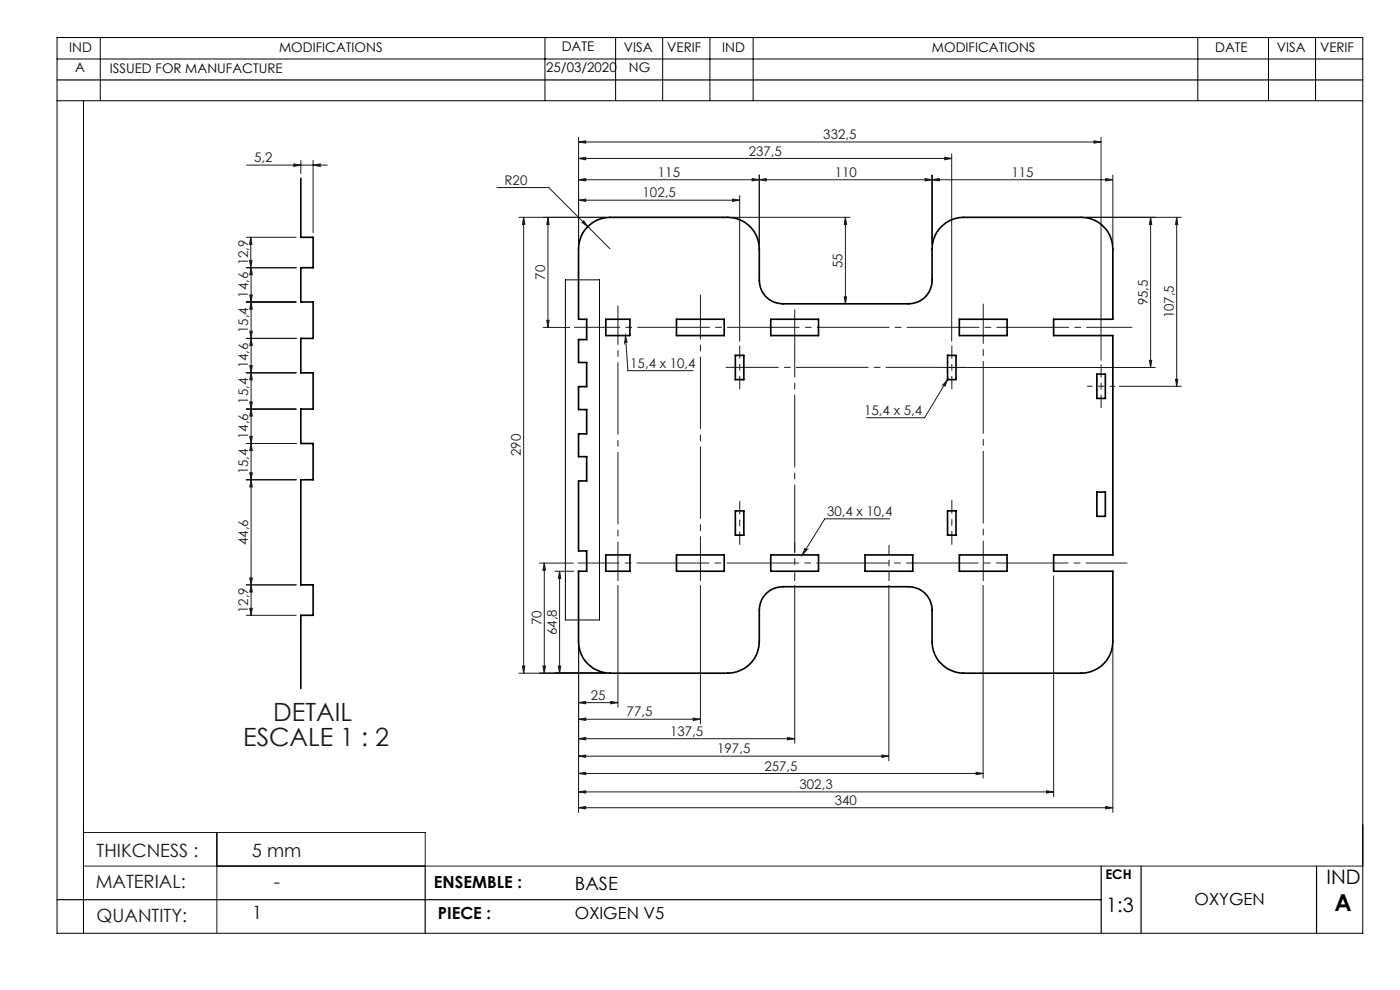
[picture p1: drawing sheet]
<svg xmlns="http://www.w3.org/2000/svg" width="297mm" height="210mm" viewBox="0 0 297 210" stroke-linecap="round" stroke-linejoin="round" font-family="sans-serif">
<g fill="none" stroke="#191924" stroke-width=".21">
<path d="M52.3 35h17.1M62.3 34.8l1.5 .2-1.5 .3zM63.8 34v2.8M66.4 35l1.5-.2v.5zM66.4 34v15.3M105.4 39.8h11l8.3 8.3M122.7 33.6l1.5-.2v.5zM122.7 38.1l1.5-.2v.5zM122.7 30.1l1.5-.2v.5zM122.7 29.1v22.7M122.7 33.6h79.2M122.7 38.1h113.4"/>
<path d="M122.7 30.1h110.9M159.6 37.9l1.5 .2-1.5 .3zM161.1 38.1l1.5-.2v.5zM161.1 37.1v14.7M196.3 37.9l1.4 .2-1.4 .3zM197.7 38.1l1.5-.2v.5zM197.7 37.1v14.7M200.4 33.4l1.5 .2-1.5 .3zM201.9 32.6v39.8M232.1 29.9l1.5 .2-1.5 .3zM233.6 29.1v47.3M234.6 37.9l1.5 .2-1.5 .3z"/>
<path d="M236.1 37.1v14.7M52.2 56.8h10.6M52.2 50.3h10.6M53 55.3h.4l-.2 1.5zM53.2 50.3v6.5M53.2 50.3l.2 1.5h-.4zM53.3 56.8v73.7M53.3 56.8l.2 1.5h-.5zM110.1 46.1h18.3M111.1 46.1l.2 1.5h-.5zM111.1 46.1v96.7M116.2 46.1v23.4"/>
<path d="M116.2 46.1l.3 1.5h-.5zM122.7 42.5l1.5-.3v.5zM122.7 42.5h34.2M123.5 47.2l.3-.4 .9 1.3zM124.7 48.1l4.7 4.7M155.4 46.1h24.9M155.4 42.2l1.5 .3-1.5 .2zM156.9 41.5v30.9M179.4 46.1v18.3M179.4 46.1l.2 1.5h-.5zM230.4 46.1h20.2M244.1 46.1v31.9"/>
<path d="M244.1 46.1l.2 1.5h-.5zM249.6 46.1v35.8M249.6 46.1l.3 1.5h-.5zM52.2 79.1h10.6M52.2 71.8h10.6M52.2 64.1h10.6M53 77.6h.5l-.2 1.5zM53 70.3h.5l-.2 1.5zM53 62.6h.5l-.2 1.5zM53.3 79.1l.2 1.5h-.5zM53.3 71.8l.2 1.5h-.5zM53.3 64.1l.2 1.5h-.5z"/>
<path d="M115.3 69.5h5.6M116 67.9h.5l-.3 1.6zM132.7 71.2l.5 7.4h13.8M132.7 71.2l.3 1.5a.25 .25 0 0 0-.2-.2 .25 .25 0 0 0-.3 .2zM179.1 63h.5l-.2 1.4zM200 78h45.1M243.8 76.4h.5l-.2 1.6zM52.2 94.1h10.6M52.2 86.8h10.6M53 92.6h.5l-.2 1.5zM53 85.3h.5l-.2 1.5zM53.3 94.1l.2 1.5h-.5z"/>
<path d="M53.3 86.8l.2 1.5h-.5zM201 80.5l-4.9 8.1h-12.3M201 80.5l-.6 1.4a.26 .26 0 0 0 0-.3 .26 .26 0 0 0-.4 .1zM237.5 81.9h13.1M249.4 80.5h.5l-.3 1.4zM52.2 101.8h10.6M53 100.3h.5l-.2 1.5zM53.3 101.8l.2 1.5h-.5zM114.4 119.4h7.2M115.5 119.4l.2 1.6h-.5zM115.5 119.4v23.4M170.8 116.3a.26 .26 0 0 0 .1 .3 .26 .26 0 0 0 .3 0l-1 1.1z"/>
<path d="M188.8 110.1h-13.8l-4.8 7.6M52.2 124.1h10.6M52.2 130.5h10.6M53 129h.5l-.2 1.5zM53 122.6h.5l-.2 1.5zM53.3 124.1l.2 1.5h-.5zM117.7 121.2h4M118.7 121.2l.3 1.5h-.5zM118.7 121.2v21.6M122.7 137.1v35.2M131.1 124.2v25.8M148.6 124.2v29.4"/>
<path d="M168.6 124.2v33.5M188.6 124.2v37.2M208.6 124.2v40.9M223.5 122.2v46.8M236.1 137.1v35.2M110.1 142.8h18.3M110.8 141.3h.5l-.2 1.5zM115.2 141.3h.5l-.2 1.5zM118.5 141.3h.5l-.3 1.5zM122.7 152.6l1.5-.3v.5zM122.7 149l1.5-.2v.5zM122.7 156.7l1.5-.3v.5z"/>
<path d="M122.7 152.6h25.9M122.7 149h8.4M122.7 156.7h45.9M129.6 148.8l1.5 .2-1.5 .3zM147.1 152.3l1.5 .3-1.5 .2zM167.1 156.4l1.5 .3-1.5 .2zM17.7 176.6h72.5v7.1M46 176.6v21.4M122.7 160.4l1.5-.2v.4zM122.7 164.1l1.5-.3v.5zM122.7 168l1.5-.3v.5zM122.7 171.3l1.5-.2v.5z"/>
<path d="M122.7 160.4h65.9M122.7 164.1h85.9M122.7 168h100.8M122.7 171.3h113.4M187.1 160.2l1.5 .2-1.5 .2zM207.1 163.8l1.5 .3-1.5 .2zM222 167.7l1.5 .3-1.5 .2zM234.6 171.1l1.5 .2-1.5 .3zM17.7 183.7h271.4"/>
</g>
<g fill="none" stroke="#000" stroke-width=".21">
<path d="M12.1 12.5h277M12.1 8h277v190h-277zM21.3 8v13.3M115.6 8v13.3M130.6 8v13.3M140.6 8v13.3M150.6 8v13.3M159.8 8v13.3M254.1 8v13.3M269.1 8v13.3M279.1 8v13.3M12.1 21.4h277"/>
<path d="M17.7 21.4v176.6M119.9 59.4h7.3v72.1h-7.3z"/>
</g>
<path d="M156.9 73.4v9.1M201.9 73.4v9.1M233.6 77.4v9.1M156.9 106.4v9.1" fill="none" stroke="#191924" stroke-width=".21" stroke-dasharray="15.2 1.3 1.3 1.3" stroke-dashoffset="12.6"/>
<path d="M201.9 106.1v9.4" fill="none" stroke="#191924" stroke-width=".21" stroke-dasharray="15.2 1.3 1.3 1.3" stroke-dashoffset="12.5"/>
<path d="M239.1 119.4h-116.4" fill="none" stroke="#191924" stroke-width=".21" stroke-dasharray="15.2 1.3 1.3 1.3" stroke-dashoffset="6.6"/>
<path d="M131.1 64.9v58.3" fill="none" stroke="#191924" stroke-width=".21" stroke-dasharray="15.2 1.3 1.3 1.3" stroke-dashoffset="7.1"/>
<path d="M148.6 62.6v60.6" fill="none" stroke="#191924" stroke-width=".21" stroke-dasharray="15.2 1.3 1.3 1.3" stroke-dashoffset="5.9"/>
<path d="M168.6 115.1v8.1" fill="none" stroke="#191924" stroke-width=".21" stroke-dasharray="15.2 1.3 1.3 1.3" stroke-dashoffset="13.1"/>
<path d="M188.6 115.7v7.5" fill="none" stroke="#191924" stroke-width=".21" stroke-dasharray="15.2 1.3 1.3 1.3" stroke-dashoffset="13.4"/>
<path d="M208.6 64.5v58.7" fill="none" stroke="#191924" stroke-width=".21" stroke-dasharray="15.2 1.3 1.3 1.3" stroke-dashoffset="6.9"/>
<path d="M204.8 77.9h-5.8M230.7 81.9h5.8" fill="none" stroke="#191924" stroke-width=".21" stroke-dasharray="15.2 1.3 1.3 1.3" stroke-dashoffset="14.2"/>
<path d="M199.1 77.9h-45.1" fill="none" stroke="#191924" stroke-width=".21" stroke-dasharray="15.2 1.3 1.3 1.3" stroke-dashoffset="4.1"/>
<path d="M240.1 69.4h-118.2" fill="none" stroke="#191924" stroke-width=".21" stroke-dasharray="15.2 1.3 1.3 1.3" stroke-dashoffset="5.6"/>
<path d="M168.6 117.2v-51.5" fill="none" stroke="#191924" stroke-width=".21" stroke-dasharray="15.2 1.3 1.3 1.3" stroke-dashoffset=".9"/>
<path d="M12.1 17h277M12.1 190.8h221.5M90.2 183.7v14.3M233.6 183.7v14.3M242.1 183.7v14.3M279.3 183.7v14.3" fill="none" stroke="#000" stroke-width=".25"/>
<g fill="#191924">
<path d="M123.5 47.2l.3-.4 .9 1.3z"/>
<path d="M170.8 116.3a.26 .26 0 0 0 .1 .3 .26 .26 0 0 0 .3 0l-1 1.1zM201 80.5l-.6 1.4a.26 .26 0 0 0 0-.3 .26 .26 0 0 0-.4 .1zM132.7 71.2l.3 1.5a.25 .25 0 0 0-.2-.2 .25 .25 0 0 0-.3 .2z"/>
<path d="M122.7 152.6l1.5-.3v.5zM147.1 152.3l1.5 .3-1.5 .2z"/>
<path d="M122.7 149l1.5-.2v.5zM129.6 148.8l1.5 .2-1.5 .3zM122.7 156.7l1.5-.3v.5zM167.1 156.4l1.5 .3-1.5 .2zM122.7 160.4l1.5-.2v.4zM187.1 160.2l1.5 .2-1.5 .2zM122.7 164.1l1.5-.3v.5zM207.1 163.8l1.5 .3-1.5 .2zM122.7 168l1.5-.3v.5zM222 167.7l1.5 .3-1.5 .2zM122.7 171.3l1.5-.2v.5zM234.6 171.1l1.5 .2-1.5 .3zM122.7 42.5l1.5-.3v.5zM155.4 42.2l1.5 .3-1.5 .2zM122.7 33.6l1.5-.2v.5zM200.4 33.4l1.5 .2-1.5 .3zM122.7 38.1l1.5-.2v.5zM159.6 37.9l1.5 .2-1.5 .3zM161.1 38.1l1.5-.2v.5zM196.3 37.9l1.4 .2-1.4 .3zM197.7 38.1l1.5-.2v.5zM234.6 37.9l1.5 .2-1.5 .3zM122.7 30.1l1.5-.2v.5zM232.1 29.9l1.5 .2-1.5 .3zM62.3 34.8l1.5 .2-1.5 .3zM66.4 35l1.5-.2v.5z"/>
<path d="M115.2 141.3h.5l-.2 1.5zM115.5 119.4l.2 1.6h-.5zM110.8 141.3h.5l-.2 1.5zM111.1 46.1l.2 1.5h-.5zM118.5 141.3h.5l-.3 1.5zM118.7 121.2l.3 1.5h-.5z"/>
<path d="M244.1 46.1l.2 1.5h-.5zM243.8 76.4h.5l-.2 1.6zM179.4 46.1l.2 1.5h-.5zM179.1 63h.5l-.2 1.4zM116.2 46.1l.3 1.5h-.5zM116 67.9h.5l-.3 1.6zM249.6 46.1l.3 1.5h-.5zM249.4 80.5h.5l-.3 1.4zM53.3 101.8l.2 1.5h-.5zM53 122.6h.5l-.2 1.5zM53.3 94.1l.2 1.5h-.5zM53 100.3h.5l-.2 1.5zM53.3 86.8l.2 1.5h-.5zM53 92.6h.5l-.2 1.5zM53.3 79.1l.2 1.5h-.5zM53 85.3h.5l-.2 1.5zM53.3 71.8l.2 1.5h-.5zM53 77.6h.5l-.2 1.5zM53.3 64.1l.2 1.5h-.5zM53 70.3h.5l-.2 1.5zM53.3 56.8l.2 1.5h-.5zM53 62.6h.5l-.2 1.5zM53.2 50.3l.2 1.5h-.4zM53 55.3h.4l-.2 1.5z"/>
<path d="M53.3 124.1l.2 1.5h-.5zM53 129h.5l-.2 1.5z"/>
</g>
<g fill="none" stroke="#000" stroke-width=".35">
<path d="M63.8 37.8v12.5h2.6v6.5h-2.6v7.3h2.6v7.7h-2.6v7.3h2.6v7.7h-2.6v7.3h2.6v7.7h-2.6v22.3h2.6v6.4h-2.6v15.5M124.4 48.4a6.6 6.6 0 0 1 5-2.3h25a6.7 6.7 0 0 1 6.7 6.7v6.6a4.9 4.9 0 0 0 5 5h26.7a4.9 4.9 0 0 0 4.9-5v-6.6a6.7 6.7 0 0 1 6.7-6.7h25a6.7 6.7 0 0 1 6.7 6.7v14.9h-12.6v3.5h12.6v46.5h-12.6v3.5h12.6v14.9a6.7 6.7 0 0 1-6.7 6.7h-25a6.8 6.8 0 0 1-6.7-6.7v-6.6a4.9 4.9 0 0 0-4.9-5h-26.7a4.9 4.9 0 0 0-5 5v6.6a6.7 6.7 0 0 1-6.7 6.7h-25a6.8 6.8 0 0 1-6.7-6.7v-14.9h1.8v-4.3h-1.8v-14.9h1.8v-5.1h-1.8v-4.9h1.8v-5.1h-1.8v-4.9h1.8v-5.1h-1.8v-4.9h1.8v-4.3h-1.8v-14.9a6.8 6.8 0 0 1 1.7-4.4zM128.5 67.7h5.1v3.5h-5.1zM143.5 67.7h10.1v3.5h-10.1zM156 75.4h1.8v5.1h-1.8zM163.5 67.7h10.1v3.5h-10.1zM201 75.4h1.8v5.1h-1.8zM203.5 67.7h10.1v3.5h-10.1zM232.7 79.4h1.8v5.1h-1.8zM128.5 117.7h5.1v3.5h-5.1zM143.5 117.7h10.1v3.5h-10.1zM156 108.4h1.8v5.1h-1.8z"/>
<path d="M163.5 117.7h10.1v3.5h-10.1zM183.5 117.7h10.1v3.5h-10.1zM201 108.4h1.8v5.1h-1.8zM203.5 117.7h10.1v3.5h-10.1zM232.7 104.4h1.8v5.1h-1.8z"/>
</g>
<g font-size="5.3" fill="#191924">
<text x="58" y="153">DETAIL</text>
<text x="51.6" y="158.2">ESCALE 1 : 2</text>
</g>
<text font-size="4.9" x="283.1" y="193.3">A</text>
<g font-size="4.2">
<text x="281.4" y="187.6">IND</text>
<text x="234.7" y="193.4">1:3</text>
</g>
<g font-size="3.9" fill="#191924">
<text x="20.5" y="181.8">THIKCNESS :</text>
<text x="53.5" y="181.8">5 mm</text>
<text x="20.3" y="188.3">MATERIAL:</text>
<text x="58.1" y="188.4">-</text>
<text x="20.5" y="195.5">QUANTITY:</text>
<text x="53.5" y="195">1</text>
</g>
<text font-size="3.9" x="122" y="188.7">BASE</text>
<g font-size="3.5">
<text x="92.1" y="188.4">ENSEMBLE :</text>
<text x="253.4" y="192">OXYGEN</text>
<text x="92.9" y="195">PIECE :</text>
<text x="122" y="195">OXIGEN V5</text>
</g>
<g font-size="2.8">
<text x="14.7" y="11">IND</text>
<text x="59.2" y="11">MODIFICATIONS</text>
<text x="119.2" y="10.9">DATE</text>
<text x="132.4" y="11">VISA</text>
<text x="141.5" y="11">VERIF</text>
<text x="153.2" y="11">IND</text>
<text x="197.7" y="11">MODIFICATIONS</text>
<text x="257.8" y="11">DATE</text>
<text x="270.9" y="11">VISA</text>
<text x="280" y="11.1">VERIF</text>
<text x="16" y="15.3">A</text>
<text x="23.3" y="15.5">ISSUED FOR MANUFACTURE</text>
<text x="115.9" y="15.3">25/03/2020</text>
<text x="133.4" y="15.3">NG</text>
<text x="234.5" y="186.5">ECH</text>
</g>
<g font-size="2.8" fill="#191924">
<text x="174.7" y="29.5">332,5</text>
<text x="53.9" y="34.4">5,2</text>
<text x="158.8" y="33">237,5</text>
<text x="107" y="39.2">R20</text>
<text x="136.3" y="41.8">102,5</text>
<text x="139.6" y="37.5">115</text>
<text x="177.1" y="37.5">110</text>
<text x="214.6" y="37.5">115</text>
<text x="52.6" y="56.3" transform="rotate(-90 52.6 56.3)">12,9</text>
<text x="115.7" y="59.3" transform="rotate(-90 115.7 59.3)">70</text>
<text x="178.8" y="56.8" transform="rotate(-90 178.8 56.8)">55</text>
<text x="52.7" y="63.1" transform="rotate(-90 52.7 63.1)">14,6</text>
<text x="243.5" y="64.7" transform="rotate(-90 243.5 64.7)">95,5</text>
<text x="52.7" y="70.6" transform="rotate(-90 52.7 70.6)">15,4</text>
<text x="249" y="67.5" transform="rotate(-90 249 67.5)">107,5</text>
<text x="133.7" y="78">15,4 x 10,4</text>
<text x="52.7" y="78.1" transform="rotate(-90 52.7 78.1)">14,6</text>
<text x="52.7" y="85.6" transform="rotate(-90 52.7 85.6)">15,4</text>
<text x="183.3" y="88">15,4 x 5,4</text>
<text x="52.7" y="93.1" transform="rotate(-90 52.7 93.1)">14,6</text>
<text x="52.7" y="100.6" transform="rotate(-90 52.7 100.6)">15,4</text>
<text x="110.5" y="96.8" transform="rotate(-90 110.5 96.8)">290</text>
<text x="175.5" y="109.4">30,4 x 10,4</text>
<text x="52.7" y="115.6" transform="rotate(-90 52.7 115.6)">44,6</text>
<text x="52.7" y="130" transform="rotate(-90 52.7 130)">12,9</text>
<text x="114.9" y="132.7" transform="rotate(-90 114.9 132.7)">70</text>
<text x="118.1" y="134.7" transform="rotate(-90 118.1 134.7)">64,8</text>
<text x="125.4" y="148.4">25</text>
<text x="132.9" y="151.9">77,5</text>
<text x="142.2" y="156.1">137,5</text>
<text x="152.2" y="159.8">197,5</text>
<text x="162.2" y="163.4">257,5</text>
<text x="169.6" y="167.4">302,3</text>
<text x="177.1" y="170.7">340</text>
</g>
</svg>
